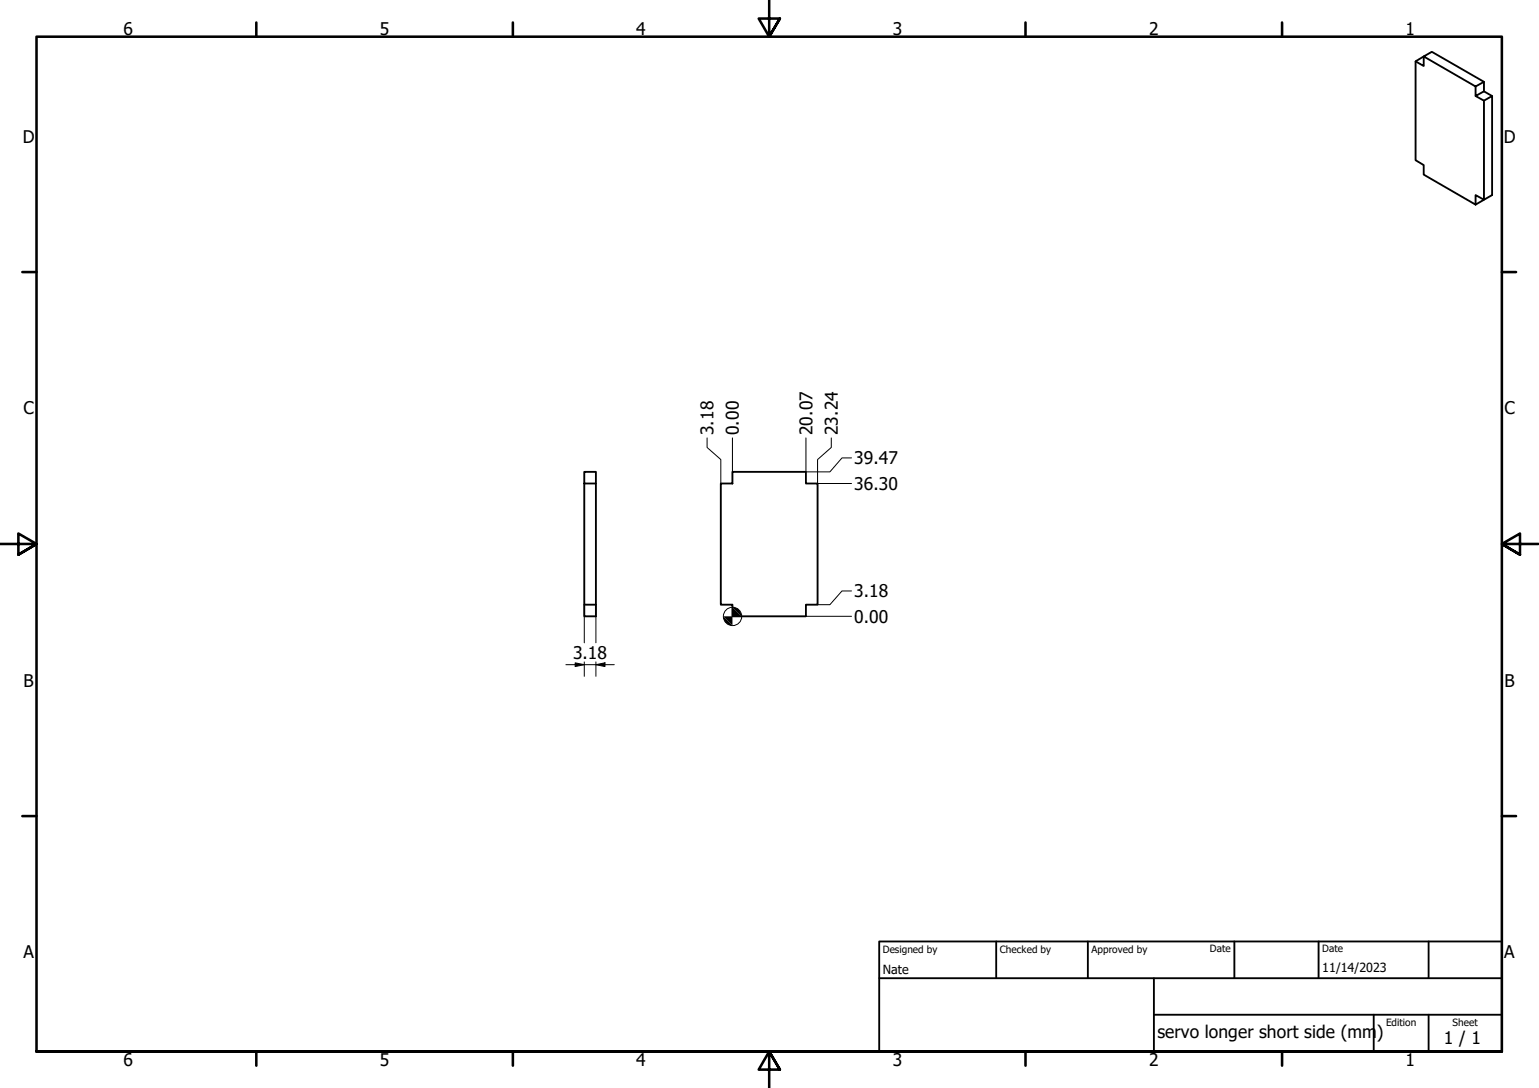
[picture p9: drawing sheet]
<svg xmlns="http://www.w3.org/2000/svg" width="420mm" height="297mm" viewBox="0 0 420 297" stroke-linecap="round" stroke-linejoin="round" font-family="sans-serif">
<!-- layer: Visible (ISO) -->
<path d="M386.5 16.7l2.2 1.3v-2.6l-2.2 1.3v27l2.2 1.4v2.6l14.1 8.2 2.3-1.4-2.3-1.2v2.6M388.7 15.4l2.2-1.3 14.2 8.2-2.3 1.3zM402.8 23.6v2.6l2.3-1.3 2.3 1.3M402.8 26.2l2.3 1.3 2.3-1.3v27.1l-2.3 1.2v-27M405.1 22.3v2.6M159.5 128.8h3.2v3.2h-3.2zM159.5 132v33.1h3.2v3.2h-3.2v-3.2M162.7 132v33.1M200 128.8h20v3.2h3.2v33.1h-3.2v3.2h-20v-3.2h-3.2v-33.1h3.2z" fill="none" stroke="#000" stroke-width=".51"/>
<!-- layer: Border (ISO) -->
<g fill="none" stroke="#000" stroke-width=".7">
<path d="M70 6.1v3.9M140 6.1v3.9M210 0v10l-2.9-4.9h5.8l-2.9 4.9 2.9-4.9M280 6.1v3.9M350 6.1v3.9M6.1 74.3h3.9M410 74.3h3.9M0 148.5h10l-5-2.8v5.7l5-2.9-5 2.9M420 148.5h-10l5-2.8v5.7l-5-2.9 5 2.9M6.1 222.8h3.9M410 222.8h3.9M10 287.1v-277.1h400v277.1h-400h400"/>
<path d="M70 287.1v3.8M140 287.1v3.8M212.9 292l-2.9-4.9 2.9 4.9h-5.8l2.9-4.9v9.9M280 287.1v3.8M350 287.1v3.8"/>
</g>
<!-- layer: Title (ISO) -->
<path d="M240 257h170v30.1h-170zM272 257v10.1M297 257v10.1M337 257v10.1M360 257v10.1M390 257v10.1M240 267.1h170M315 277h95M315 267.1v20M375 277v10.1M390 277v10.1" fill="none" stroke="#000" stroke-width=".51"/>
<!-- layer: Dimension (ISO) -->
<g fill="none" stroke="#000" stroke-width=".27">
<path d="M193 119.6v2.6l3.8 3.3v6.5M200 119.6v9.2M220 119.6v9.2h6.6l3.3-3.8h2.6M226.9 119.6v2.6l-3.7 3.3v6.5h9.3M159.5 165.1v10.4M162.7 165.1v10.4M220 168.3h12.5M232.5 161.3h-2.6l-3.3 3.8h-3.4M154.5 181.5h13.2M157 181l2.5 .5-2.5 .5zM159.5 180.7v3.9M162.7 181.5l2.5-.5v1z"/>
<path d="M162.7 180.7v3.9"/>
<circle cx="200" cy="168.3" r="2.51"/>
</g>
<g fill="#000">
<path d="M197.5 168.3l2.5 2.5a2.49 2.49 0 0 1-2.5-2.5z" fill-rule="evenodd"/>
<path d="M197.5 168.3h4.9l-2.4-2.5v5z" fill-rule="evenodd"/>
<path d="M200 165.8a2.39 2.39 0 0 1 2.4 2.5z" fill-rule="evenodd"/>
<path d="M157 181l2.5 .5-2.5 .5z" fill-rule="evenodd"/>
<path d="M162.7 181.5l2.5-.5v1z" fill-rule="evenodd"/>
</g>
<g font-size="4.8">
<text x="33.7" y="9.6">6</text>
<text x="103.7" y="9.6">5</text>
<text x="173.7" y="9.6">4</text>
<text x="243.7" y="9.6">3</text>
<text x="313.7" y="9.6">2</text>
<text x="383.7" y="9.6">1</text>
<text x="6.2" y="38.9">D</text>
<text x="410.5" y="38.9">D</text>
<text x="6.4" y="113.1">C</text>
<text x="410.7" y="113.1">C</text>
<text x="194.8" y="118.8" transform="rotate(-90 194.8 118.8)">3.18</text>
<text x="201.7" y="118.8" transform="rotate(-90 201.7 118.8)">0.00</text>
<text x="221.8" y="118.8" transform="rotate(-90 221.8 118.8)">20.07</text>
<text x="228.7" y="118.8" transform="rotate(-90 228.7 118.8)">23.24</text>
<text x="233.2" y="126.8">39.47</text>
<text x="233.2" y="133.7">36.30</text>
<text x="233.2" y="163.1">3.18</text>
<text x="233.2" y="170">0.00</text>
<text x="156.5" y="179.9">3.18</text>
<text x="6.4" y="187.4">B</text>
<text x="410.7" y="187.4">B</text>
<text x="6.4" y="261.7">A</text>
<text x="410.7" y="261.7">A</text>
<text x="316" y="283.4">servo longer short side (mm</text>
<text x="375.9" y="283.4">)</text>
<text x="394.2" y="285">1 / 1</text>
<text x="33.7" y="290.9">6</text>
<text x="103.7" y="290.9">5</text>
<text x="173.7" y="290.9">4</text>
<text x="243.7" y="290.9">3</text>
<text x="313.7" y="290.9">2</text>
<text x="383.7" y="290.9">1</text>
</g>
<g font-size="3.4">
<text x="241" y="266">Nate</text>
<text x="361" y="265.5">11/14/2023</text>
</g>
<g font-size="2.7">
<text x="241" y="260.1">Designed by</text>
<text x="273" y="260.1">Checked by</text>
<text x="298" y="260.1">Approved by</text>
<text x="330.3" y="260">Date</text>
<text x="361" y="260">Date</text>
<text x="378.4" y="280.1">Edition</text>
<text x="396.6" y="280.1">Sheet</text>
</g>
</svg>
